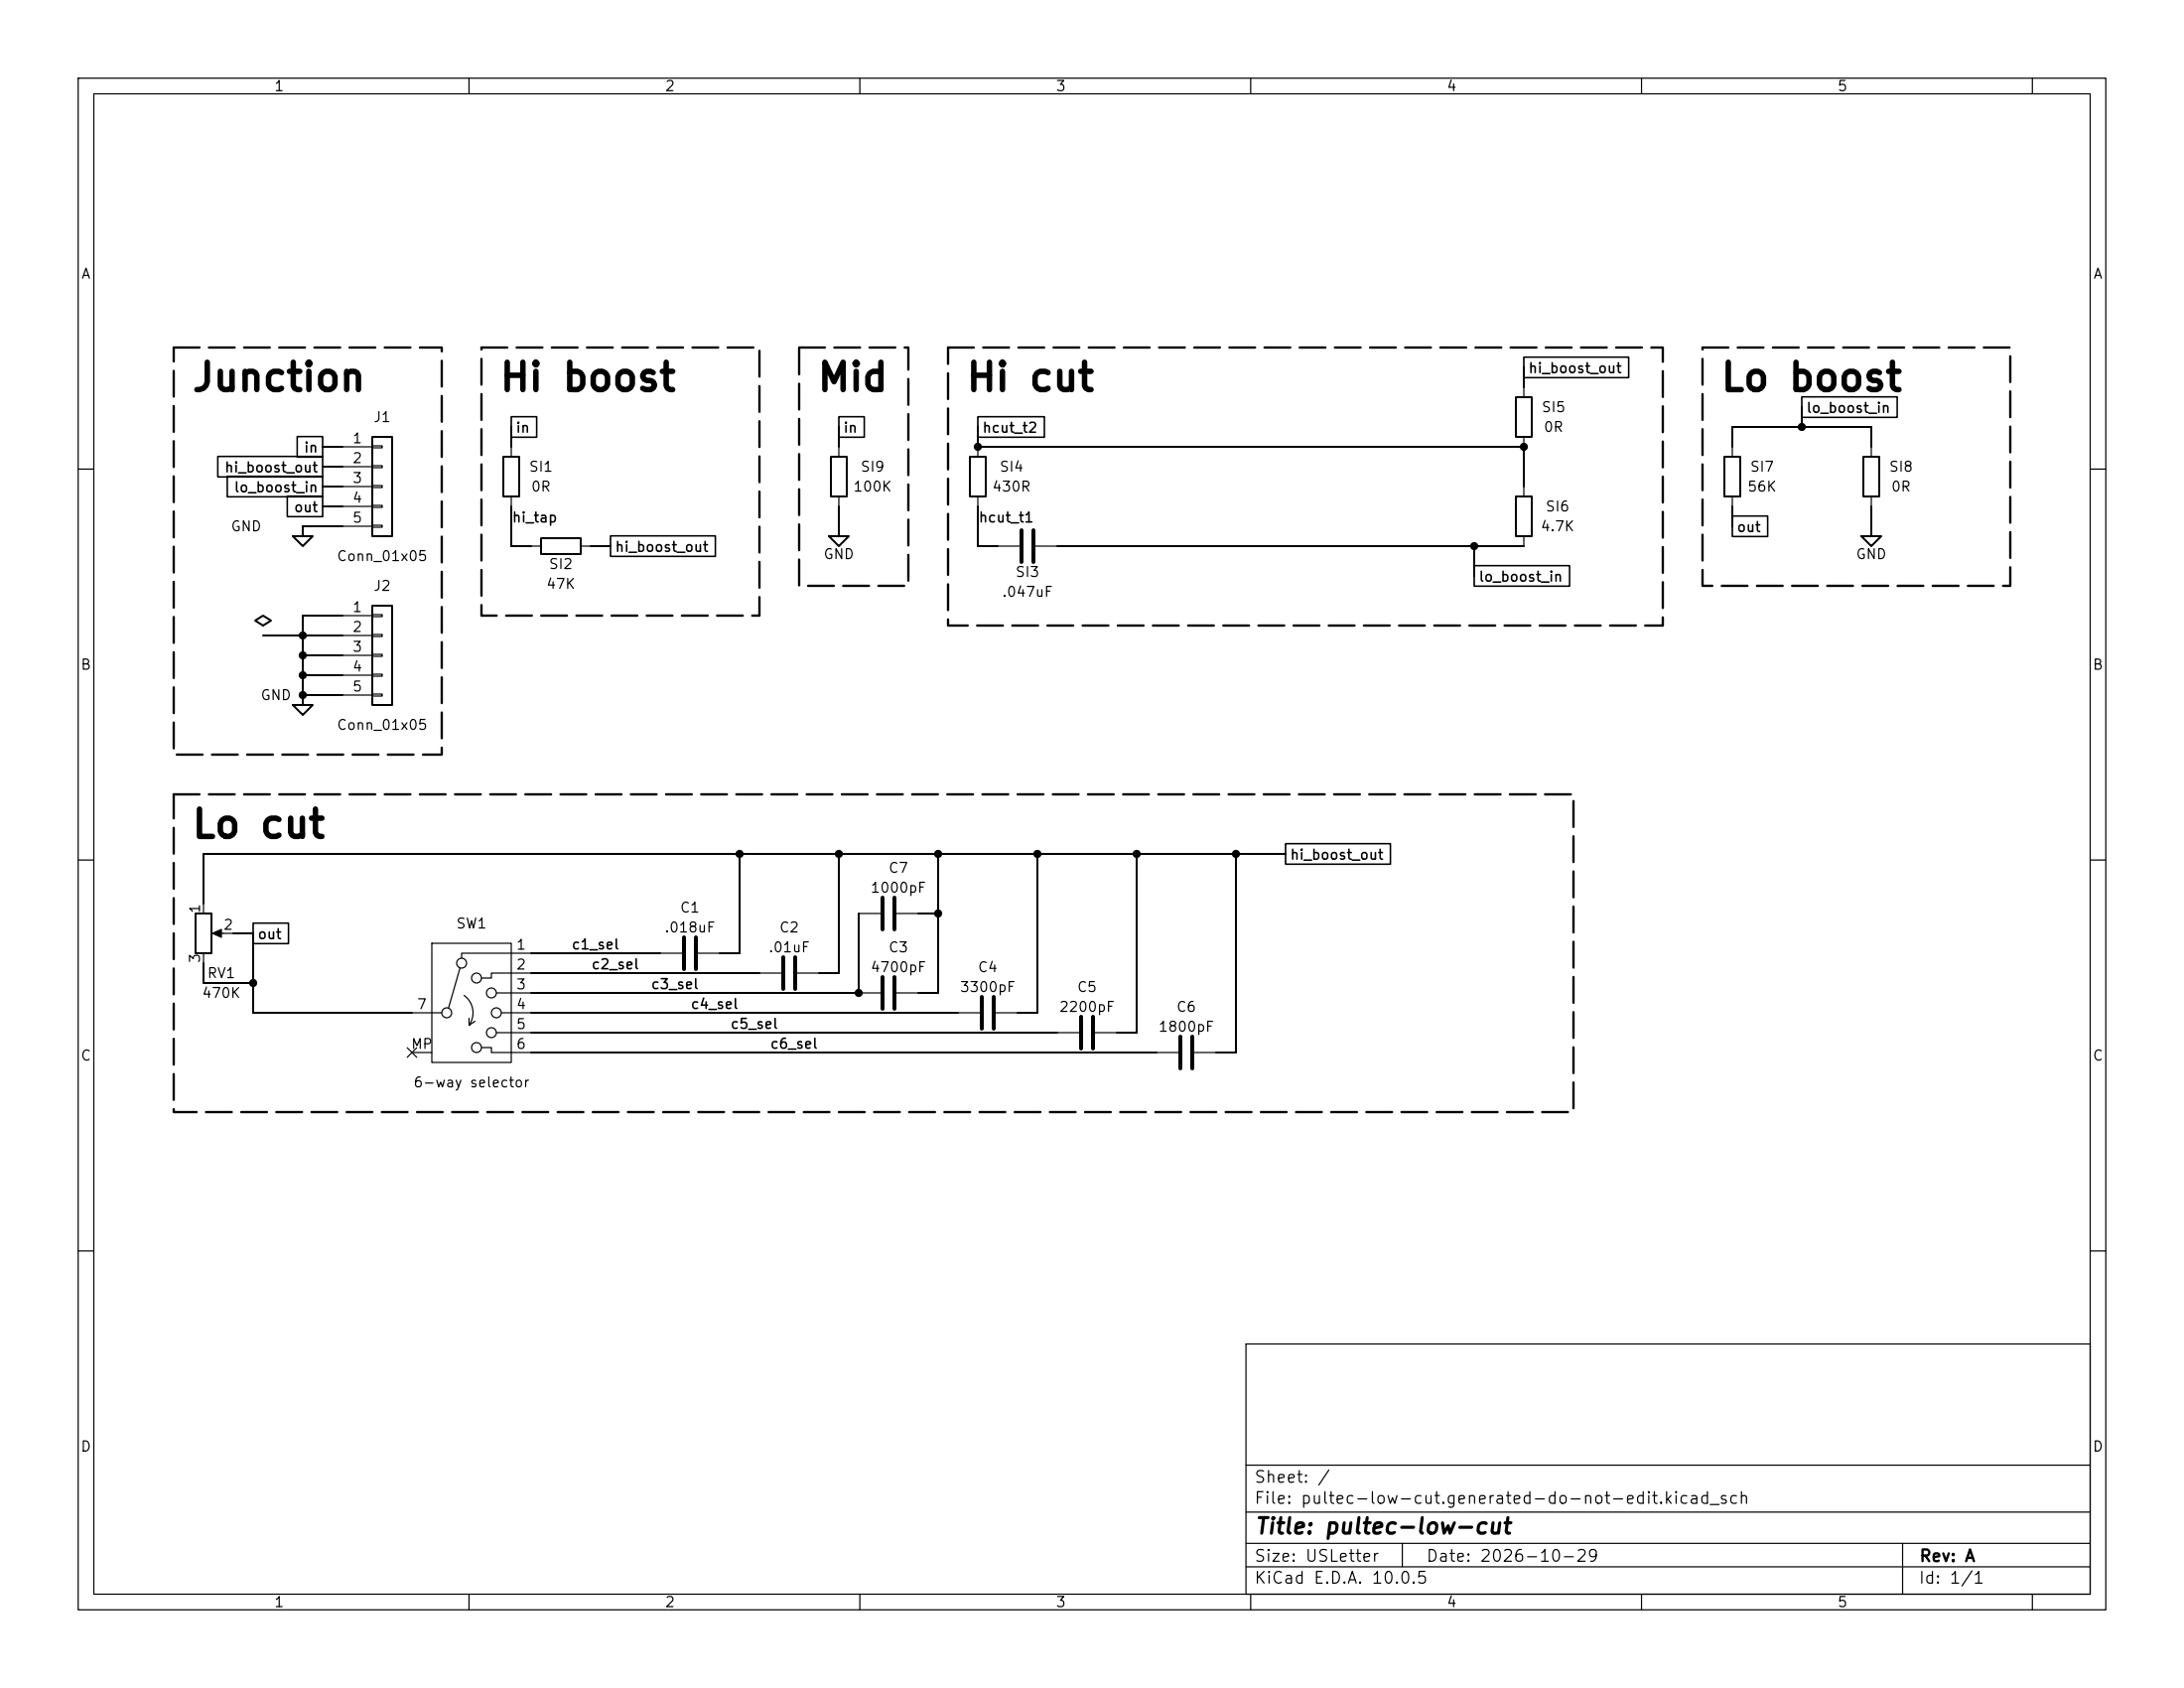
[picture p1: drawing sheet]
<svg xmlns="http://www.w3.org/2000/svg" width="279mm" height="216mm" viewBox="0 0 279 216" stroke-linecap="round" stroke-linejoin="round" font-family="sans-serif">
<g fill="none" stroke="#000" stroke-width=".15">
<path d="M10 10h259.4v195.9h-259.4zM12 12h255.4v191.9h-255.4zM60 10v2M110 10v2M160 10v2M210 10v2M260 10v2M43.8 57.2h3.8M43.8 59.7h3.8M47.6 57h1.3v.3h-1.3zM47.6 59.6h1.3v.2h-1.3zM65.4 57.2v1.2"/>
<path d="M107.3 57.2v1.2M125.1 57.2v1.2M194.9 49.5v1.3M194.9 55.9v1.3M221.6 57.2v1.2M239.4 57.2v1.2M10 60h2M43.8 62.2h3.8M43.8 64.8h3.8M43.8 67.3h3.8M43.8 78.7h3.8M47.6 62.1h1.3v.3h-1.3z"/>
<path d="M47.6 64.6h1.3v.3h-1.3zM47.6 67.2h1.3v.2h-1.3zM47.6 78.6h1.3v.3h-1.3zM65.4 63.5v1.3M67.9 69.9h1.3M74.3 69.9h1.3M107.3 63.5v1.3M125.1 63.5v1.3M127.6 69.9h2.8M132.5 69.9h2.8M194.9 62.2v1.3M194.9 68.6v1.3"/>
<path d="M221.6 63.5v1.3M239.4 63.5v1.3M267.4 60h2M43.8 81.3h3.8M43.8 83.8h3.8M43.8 86.4h3.8M43.8 88.9h3.8M47.6 81.2h1.3v.2h-1.3zM47.6 83.7h1.3v.2h-1.3zM47.6 86.2h1.3v.3h-1.3zM47.6 88.8h1.3v.2h-1.3zM10 110h2"/>
<path d="M26 115.6v1.2M27.6 119.4h2.2M109.9 116.8h2.7M114.7 116.8h2.8M267.4 110h2M26 121.9v1.3M52.1 134l1.2 1.2M52.7 129.5h3.8M52.7 134.6h2.5M53.3 134l-1.2 1.2M55.2 120.7h10.2v15.2h-10.2zM58.9 123.8l-1.5 5.1"/>
<path d="M59.4 127.3a2.73 2.73 0 0 1 .6 3.8M60 131.1h.1M60 130.2v.9M60.8 130.6l-.8 .5M61.6 134h1.3v.6h5M63.5 127h4.4M63.5 132.1h4.4M64.1 129.5h3.8M67.9 121.9h-8.8v.7M67.9 124.5h-5v.6h-1.3M84.5 121.9h2.7M89.3 121.9h2.8"/>
<path d="M97.2 124.5h2.7M102 124.5h2.8M109.9 127h2.7M114.7 127h2.8M122.6 129.5h2.7M127.4 129.5h2.8M135.3 132.1h2.7M140.1 132.1h2.8M148 134.6h2.7M152.8 134.6h2.8M10 160h2M159.4 171.9h108v32h-108z"/>
<path d="M267.4 160h2M159.4 197.4h108M159.4 193.4h108M159.4 187.4h108M179.4 197.4v3M243.4 197.4v6.5M60 203.9v2M110 203.9v2M159.4 200.4h108M160 203.9v2M210 203.9v2M260 203.9v2"/>
<circle cx="57.1" cy="129.5" r=".63"/>
<circle cx="59.1" cy="123.2" r=".63"/>
<circle cx="61" cy="125.1" r=".63"/>
<circle cx="61" cy="134" r=".63"/>
<circle cx="62.9" cy="132.1" r=".63"/>
<circle cx="62.9" cy="127" r=".63"/>
<circle cx="63.5" cy="129.5" r=".63"/>
</g>
<g fill="none" stroke="#000" stroke-width=".25">
<path d="M41.3 57.2h2.5M41.3 59.7h2.5M47.6 55.9h2.6v12.7h-2.6zM64.4 58.4h2v5.1h-2zM65.4 54.6v2.6M106.3 58.4h2v5.1h-2zM107.3 54.6v2.6M124.1 58.4h2v5.1h-2zM125.1 54.6v2.6h69.8v5M193.9 50.8h2.1v5.1h-2.1zM194.9 47v2.5M220.6 58.4h2v5.1h-2z"/>
<path d="M221.6 57.2v-2.6h17.8v2.6M230.5 52.1v2.5M238.4 58.4h2v5.1h-2zM32.6 79.4l1.1-.7 1 .7-1 .6zM37.5 68.6h2.5l-1.3 1.3zM41.3 64.8h2.5M41.3 62.2h2.5M43.8 67.3h-5.1v1.3M43.8 78.7h-5.1v11.5M47.6 77.5h2.6v12.7h-2.6zM65.4 64.8v5.1h2.5M69.2 68.8h5.1v2.1h-5.1z"/>
<path d="M75.6 69.9h2.5M106 68.6h2.6l-1.3 1.3zM107.3 64.8v3.8M125.1 64.8v5.1h2.5M135.3 69.9h59.6M188.6 69.9v3.8M193.9 63.5h2.1v5.1h-2.1zM221.6 64.8v2.5M238.1 68.6h2.6l-1.3 1.3zM239.4 64.8v3.8M33.7 81.3h10.1M37.5 90.2h2.5l-1.3 1.2z"/>
<path d="M38.7 83.8h5.1M38.7 86.4h5.1M38.7 88.9h5.1M25 116.8h2.1v5.1h-2.1zM29.8 119.4h2.6v10.1h20.3M94.6 109.2v12.7h-2.5M107.3 109.2v15.3h-2.5M109.9 116.8v10.2h-42M117.5 116.8h2.5M120 109.2v17.8h-2.5M132.7 109.2v20.3h-2.5M145.4 109.2v22.9h-2.5"/>
<path d="M158.1 109.2v25.4h-2.5M164.5 109.2h-138.5v6.4M26 123.2v2.5h6.4M67.9 129.5h54.7M67.9 132.1h67.4M67.9 134.6h80.1M67.9 124.5h29.3M67.9 121.9h16.6"/>
</g>
<g fill="none" stroke="#000" stroke-width=".51">
<path d="M130.7 67.8v4.1M132.2 67.8v4.1M87.5 119.9v4.1M89 119.9v4.1M112.9 114.8v4.1M114.4 114.8v4.1M100.2 122.4v4.1M101.7 122.4v4.1M112.9 125v4M114.4 125v4M125.6 127.5v4.1M127.1 127.5v4.1"/>
<path d="M138.3 130v4.1M139.8 130v4.1M151 132.6v4.1M152.5 132.6v4.1"/>
</g>
<path d="M27.2 119.4l1.1-.5v1z" fill="#000" stroke="#000" stroke-width=".15"/>
<g fill="none" stroke="#000" stroke-width=".2">
<path d="M27.9 58.4h13.4v2.6h-13.4zM38 55.8h3.3v2.7h-3.3zM65.4 53.3h3.3v2.6h-3.3zM107.3 53.3h3.3v2.6h-3.3zM125.1 53.3h8.5v2.6h-8.5zM194.9 45.7h13.5v2.6h-13.5zM230.5 50.8h12.2v2.6h-12.2zM29.1 60.9h12.2v2.6h-12.2zM36.8 63.5h4.5v2.6h-4.5zM78.1 68.5h13.4v2.7h-13.4zM188.6 72.3h12.2v2.7h-12.2zM221.6 66h4.5v2.6h-4.5z"/>
<path d="M32.4 118.1h4.5v2.6h-4.5zM164.5 107.9h13.4v2.6h-13.4z"/>
</g>
<path d="M22.2 44.5h34.3v52h-34.3zM61.6 44.5h35.6v34.2h-35.6zM102.2 44.5h14v30.4h-14zM121.3 44.5h91.4v35.5h-91.4zM217.8 44.5h39.4v30.4h-39.4zM22.2 101.6h179.1v40.6h-179.1z" fill="none" stroke="#000" stroke-width=".3" stroke-dasharray="3.3 1.2"/>
<g fill="#000" stroke="#000" stroke-width=".13">
<circle cx="125.1" cy="57.2" r=".46"/>
<circle cx="194.9" cy="57.2" r=".46"/>
<circle cx="230.5" cy="54.6" r=".46"/>
<circle cx="188.6" cy="69.9" r=".46"/>
<circle cx="38.7" cy="83.8" r=".46"/>
<circle cx="38.7" cy="86.4" r=".46"/>
<circle cx="38.7" cy="81.3" r=".46"/>
<circle cx="38.7" cy="88.9" r=".46"/>
<circle cx="94.6" cy="109.2" r=".46"/>
<circle cx="107.3" cy="109.2" r=".46"/>
<circle cx="120" cy="116.8" r=".46"/>
<circle cx="120" cy="109.2" r=".46"/>
<circle cx="132.7" cy="109.2" r=".46"/>
<circle cx="145.4" cy="109.2" r=".46"/>
<circle cx="158.1" cy="109.2" r=".46"/>
<circle cx="32.4" cy="125.7" r=".46"/>
<circle cx="109.9" cy="127" r=".46"/>
</g>
<g font-size="3.5">
<text x="24.3" y="50.9">Junction</text>
<text x="63.7" y="50.9">Hi boost</text>
<text x="104.3" y="50.9">Mid</text>
<text x="123.4" y="50.9">Hi cut</text>
<text x="219.9" y="50.9">Lo boost</text>
<text x="24.3" y="108">Lo cut</text>
</g>
<text font-size="2" x="160.4" y="196.7">Title: pultec-low-cut</text>
<g font-size="1.5">
<text x="160.4" y="190">Sheet: /</text>
<text x="160.4" y="192.7">File: pultec-low-cut.generated-do-not-edit.kicad_sch</text>
<text x="160.4" y="202.9">KiCad E.D.A. 10.0.5</text>
<text x="160.4" y="200.1">Size: USLetter</text>
<text x="182.4" y="200.1">Date: 2026-10-29</text>
<text x="245.4" y="202.9">Id: 1/1</text>
<text x="245.4" y="200.1">Rev: A</text>
</g>
<g font-size="1.3">
<text x="35" y="12">1</text>
<text x="85" y="12">2</text>
<text x="135" y="12">3</text>
<text x="185" y="12">4</text>
<text x="235" y="12">5</text>
<text x="10.3" y="36">A</text>
<text x="267.7" y="36">A</text>
<text x="195.4" y="48">hi_boost_out</text>
<text x="197.1" y="53">SI5</text>
<text x="231" y="53.1">lo_boost_in</text>
<text x="38.8" y="58.2">in</text>
<text x="45" y="57">1</text>
<text x="45" y="59.6">2</text>
<text x="47.7" y="54.3">J1</text>
<text x="65.9" y="55.7">in</text>
<text x="107.8" y="55.7">in</text>
<text x="125.6" y="55.7">hcut_t2</text>
<text x="197.4" y="55.6">0R</text>
<text x="28.6" y="60.7">hi_boost_out</text>
<text x="29.8" y="63.3">lo_boost_in</text>
<text x="37.5" y="65.8">out</text>
<text x="45" y="62.1">3</text>
<text x="45" y="64.6">4</text>
<text x="67.6" y="60.7">SI1</text>
<text x="67.8" y="63.2">0R</text>
<text x="109.1" y="63.2">100K</text>
<text x="110" y="60.7">SI9</text>
<text x="126.8" y="63.2">430R</text>
<text x="127.8" y="60.7">SI4</text>
<text x="197.6" y="65.7">SI6</text>
<text x="223.5" y="63.2">56K</text>
<text x="223.8" y="60.7">SI7</text>
<text x="241.6" y="60.7">SI8</text>
<text x="241.8" y="63.2">0R</text>
<text x="29.4" y="68.3">GND</text>
<text x="45" y="67.2">5</text>
<text x="65.4" y="67.1">hi_tap</text>
<text x="78.6" y="70.9">hi_boost_out</text>
<text x="105.3" y="71.8">GND</text>
<text x="125.1" y="67.1">hcut_t1</text>
<text x="197" y="68.3">4.7K</text>
<text x="222.1" y="68.4">out</text>
<text x="237.3" y="71.8">GND</text>
<text x="43" y="72.1">Conn_01x05</text>
<text x="47.7" y="75.9">J2</text>
<text x="69.8" y="75.6">47K</text>
<text x="70.1" y="73.1">SI2</text>
<text x="128.1" y="76.7">.047uF</text>
<text x="129.8" y="74.1">SI3</text>
<text x="189.1" y="74.7">lo_boost_in</text>
<text x="45" y="78.6">1</text>
<text x="45" y="81.1">2</text>
<text x="45" y="83.7">3</text>
<text x="10.2" y="86">B</text>
<text x="33.2" y="89.9">GND</text>
<text x="45" y="86.2">4</text>
<text x="45" y="88.8">5</text>
<text x="267.6" y="86">B</text>
<text x="43" y="93.7">Conn_01x05</text>
<text x="113.6" y="112">C7</text>
<text x="164.9" y="110.3">hi_boost_out</text>
<text x="25.9" y="116.9" transform="rotate(-90 25.9 116.9)">1</text>
<text x="28.5" y="119.2">2</text>
<text x="58.3" y="119.1">SW1</text>
<text x="84.9" y="119.6">.018uF</text>
<text x="86.9" y="117">C1</text>
<text x="99.6" y="119.6">C2</text>
<text x="111.3" y="114.5">1000pF</text>
<text x="25.9" y="123.3" transform="rotate(-90 25.9 123.3)">3</text>
<text x="26.4" y="125.4">RV1</text>
<text x="32.9" y="120.4">out</text>
<text x="65.9" y="121.8">1</text>
<text x="65.9" y="124.3">2</text>
<text x="73" y="121.7">c1_sel</text>
<text x="75.6" y="124.3">c2_sel</text>
<text x="98.2" y="122.1">.01uF</text>
<text x="111.3" y="124.7">4700pF</text>
<text x="113.6" y="122.1">C3</text>
<text x="125" y="124.7">C4</text>
<text x="25.7" y="128">470K</text>
<text x="53.2" y="129.4">7</text>
<text x="65.9" y="126.9">3</text>
<text x="65.9" y="129.4">4</text>
<text x="65.9" y="131.9">5</text>
<text x="83.2" y="126.8">c3_sel</text>
<text x="88.3" y="129.4">c4_sel</text>
<text x="93.3" y="131.9">c5_sel</text>
<text x="122.7" y="127.2">3300pF</text>
<text x="135.4" y="129.7">2200pF</text>
<text x="137.7" y="127.2">C5</text>
<text x="150.4" y="129.7">C6</text>
<text x="10.2" y="136">C</text>
<text x="52.5" y="134.5">MP</text>
<text x="65.9" y="134.5">6</text>
<text x="98.4" y="134.4">c6_sel</text>
<text x="148.1" y="132.3">1800pF</text>
<text x="267.6" y="136">C</text>
<text x="52.8" y="139.4">6-way selector</text>
<text x="10.2" y="186">D</text>
<text x="267.6" y="186">D</text>
<text x="35" y="205.9">1</text>
<text x="85" y="205.9">2</text>
<text x="135" y="205.9">3</text>
<text x="185" y="205.9">4</text>
<text x="235" y="205.9">5</text>
</g>
</svg>
